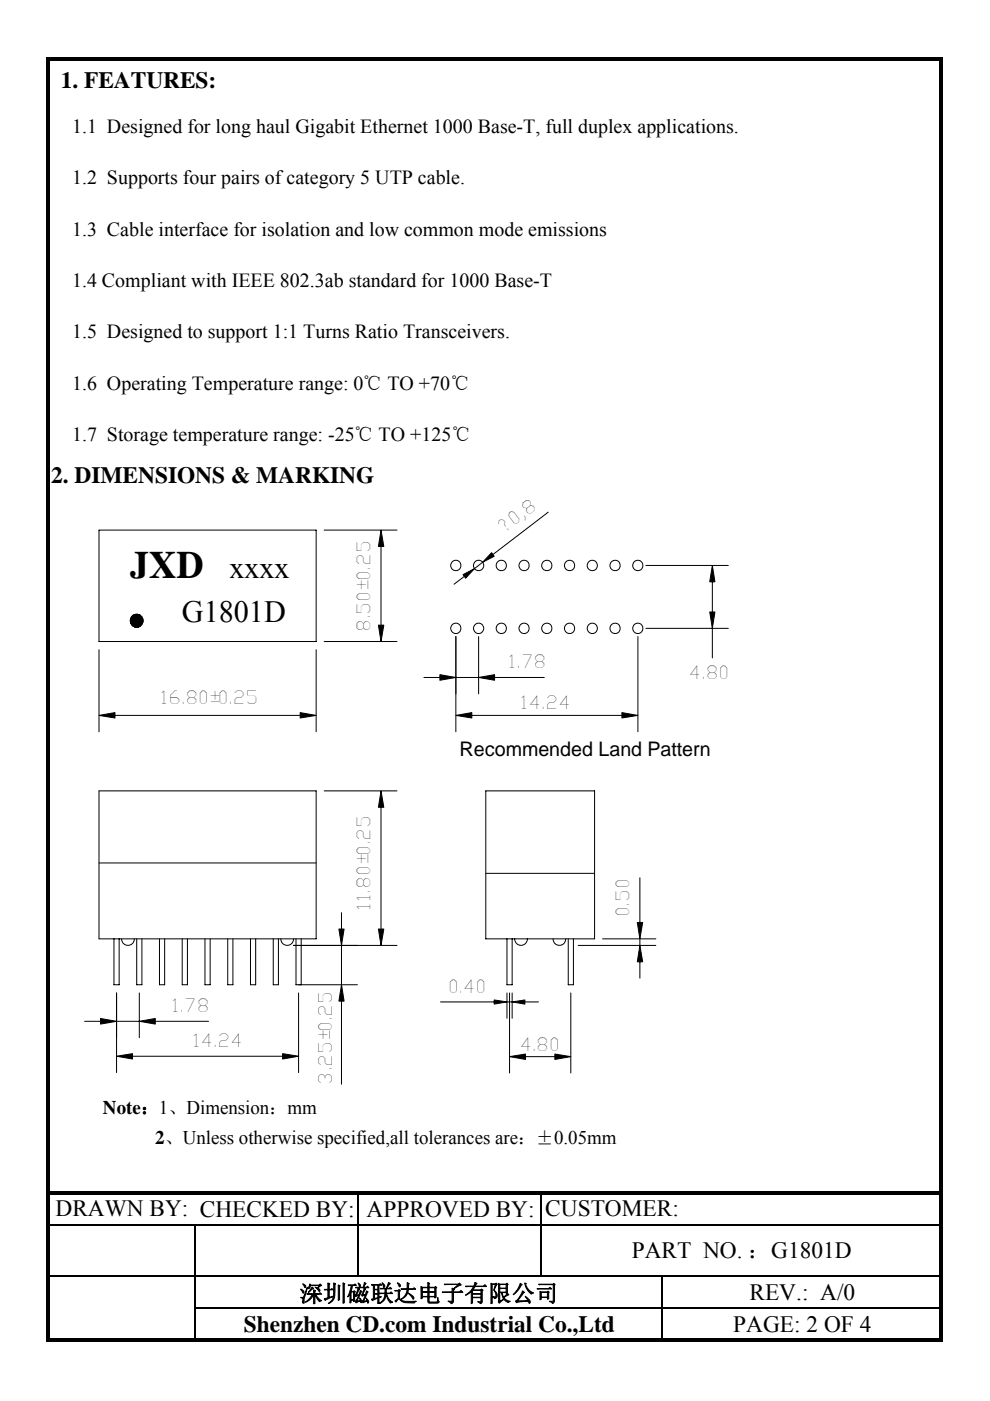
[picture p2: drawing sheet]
<svg xmlns="http://www.w3.org/2000/svg" width="210mm" height="297mm" viewBox="0 0 210 297" stroke-linecap="round" stroke-linejoin="round" font-family="sans-serif">
<path d="M10.4 12.2h189.5v.7h-189.5zM10.4 252.6h189.5v.7h-189.5zM9.7 12.2h.7v272.3h-.7zM10.4 283.8h189.5v.7h-189.5zM199.2 12.9h.7v271.6h-.7z" fill="#000"/>
<path d="M10.4 259.8h188.8M41.3 259.9v23.9M75.9 253.3v17.5M114.9 253.3v17.5M10.4 270.6h188.8M41.4 277.4h157.8M140.5 270.8v13" fill="none" stroke="#000" stroke-width=".34"/>
<g fill="#000">
<path d="M80.8 112.4l.6 3.5h-1.1zM104.3 117.2l.5 .7-2.4 1.3zM27.9 132.4l1.9 .3h-1.6zM28.2 130.5h1.6l.3 .3zM28.2 132.7l1.2 .2h-.8zM28.2 132.7h1.6l-.4 .2zM28.2 130.5l.4-.2 1.2 .2zM28.6 130.3h.8l.4 .2zM28.6 132.9h.8zM28.6 130.3h.8zM80.3 132.5h1.1l-.6 3.5zM98.2 121.8l2.4-1.2-1.8 2z"/>
<path d="M150.5 129.8h1.1l-.5 3.4zM151.1 119.9l.5 3.5h-1.1zM21 151.7l3.4-.6v1.1zM63.7 151.1l3.4 .6-3.4 .5zM93.3 143l3.4 .6-3.4 .6zM96.7 151.7l3.4-.6v1.1zM101.5 143.6l3.4-.6v1.2zM131.9 151.1l3.4 .6-3.4 .5zM80.8 167.7l.6 3.5h-1.1zM71.9 197h1.1l-.6 3.4zM80.3 197h1.1l-.6 3.4zM135.2 195.6h1.1l-.6 3.5z"/>
<path d="M21.3 215.9l3.4 .6-3.4 .6zM29.5 216.5l3.4-.6v1.2zM72.4 208.8l.6 3.5h-1.1zM104.8 212l2.7 .4-2.7 .5zM108.6 212.4l2.7-.4v.9zM135.7 200.4l.6 3.5h-1.1zM24.7 223.9l3.4-.5v1.1zM59.9 223.4l3.4 .5-3.4 .6zM108.1 224l3.4-.5v1.1zM117.7 223.5l3.4 .5-3.4 .6z"/>
</g>
<g fill="none" stroke="#000" stroke-width=".21">
<path d="M21 112.4h46.1v23.6h-46.1zM68.7 112.4h15.5M80.8 112.4l.6 3.5h-1.1zM80.8 115.9v16.6M102.4 119.2l-1.7 1.4M104.3 117.2l.5 .7-2.4 1.3zM116.3 108.6l-11.7 9M137 119.9h17.5M151.1 119.9l.5 3.5h-1.1zM21 137.8v17.4M27.6 131.6l2.7 .4h-2.6zM27.6 131.6h2.8l-.1 .4z"/>
<path d="M27.7 131.2l2.7 .4h-2.8zM27.7 131.2h2.6l.1 .4zM27.7 132l2.4 .4h-2.2zM27.7 132h2.6l-.2 .4zM27.9 130.8l.3-.3 1.9 .3zM27.9 130.8l2.4 .4h-2.6zM27.9 130.8h2.2l.2 .4zM27.9 132.4l1.9 .3h-1.6zM27.9 132.4h2.2l-.3 .3zM28.2 130.5l.4-.2 1.2 .2zM28.2 130.5h1.6l.3 .3zM28.2 132.7l1.2 .2h-.8z"/>
<path d="M28.2 132.7h1.6l-.4 .2zM28.6 130.3h.8zM28.6 130.3h.8l.4 .2zM28.6 132.9h.8zM67.1 137.8v17.4M68.7 136h15.5M80.3 132.5h1.1l-.6 3.5zM96.7 135v20.2M98.2 121.8l2.4-1.2-1.8 2zM98.5 122.2l-2.2 1.7M101.5 135v12.1M135.3 135v20.2"/>
<path d="M137 133.2h17.5M150.5 129.8h1.1l-.5 3.4zM151.1 123.4v6.4M151.1 133.2v6.3M21 151.7l3.4-.6v1.1zM24.4 151.7h39.3M63.7 151.1l3.4 .6-3.4 .5zM89.9 143.6h3.4M93.3 143l3.4 .6-3.4 .6zM96.7 151.7l3.4-.6v1.1zM96.7 143.6h5.4M100.1 151.7h31.8"/>
<path d="M101.5 143.6l3.4-.6v1.2zM104.9 143.6h10.5M131.9 151.1l3.4 .6-3.4 .5zM21 167.7h46.1v31.4h-46.1zM68.7 167.7h15.5M80.8 167.7l.6 3.5h-1.1zM80.8 171.2v25.8M103 167.7h23.1v31.4h-23.1zM21 183h46.1M24.2 199.1v9.7h1.1v-9.7M25.8 199.1a1.36 1.36 0 0 0 1.3 1.3 1.36 1.36 0 0 0 1.4-1.3M29 199.1v9.7h1.1v-9.7"/>
<path d="M33.8 199.1v9.7h1.1v-9.7M38.7 199.1v9.7h1.1v-9.7M43.5 199.1v9.7h1.1v-9.7M48.3 199.1v9.7h1.1v-9.7M53.1 199.1v9.7h1.1v-9.7M58 199.1v9.7h1.1v-9.7M59.6 199.1a1.36 1.36 0 0 0 1.3 1.3 1.36 1.36 0 0 0 1.4-1.3M62.8 199.1v9.7h13M63.9 199.1v9.7M71.9 197h1.1l-.6 3.4zM72.4 193.5v3.5M80.3 197h1.1l-.6 3.4z"/>
<path d="M103 185.2h23.1M107.5 199.1v9.7h1.1v-9.7M109.1 199.1a1.38 1.38 0 0 0 1.4 1.3 1.38 1.38 0 0 0 1.4-1.3M117.3 199.1a1.33 1.33 0 0 0 1.3 1.3 1.33 1.33 0 0 0 1.4-1.3M120.5 199.1v9.7h1.1v-9.7M127.8 199.1h11.3M135.2 195.6h1.1l-.6 3.5zM135.7 186.1v9.5M135.7 199.1v1.3M17.9 216.5h3.4M21.3 215.9l3.4 .6-3.4 .6zM24.7 216.5h4.8"/>
<path d="M24.7 210.5v16.9M29.5 216.5l3.4-.6v1.2zM29.5 210.5v9.5M32.9 216.5h11.3M62.2 200.4h22M63.3 210.5v16.9M72.4 208.8l.6 3.5h-1.1zM72.4 200.4v8.4M72.4 212.3v17.6M93.4 212.4h11.4M104.8 212l2.7 .4-2.7 .5zM107.5 212.4h1.1"/>
<path d="M107.5 210.5v5.4M108.1 210.5v17M108.6 212.4l2.7-.4v.9zM108.6 210.5v5.4M111.3 212.4h2.9M121.1 210.5v17M122.6 200.4h16.5M135.7 200.4l.6 3.5h-1.1zM135.7 203.9v3.5M24.7 223.9l3.4-.5v1.1zM28.1 223.9h31.8M59.9 223.4l3.4 .5-3.4 .6z"/>
<path d="M108.1 224l3.4-.5v1.1zM111.5 224h6.2M117.7 223.5l3.4 .5-3.4 .6z"/>
<circle cx="96.7" cy="119.9" r="1.09"/>
<circle cx="101.5" cy="119.9" r="1.1"/>
<circle cx="106.3" cy="119.9" r="1.09"/>
<circle cx="111.1" cy="119.9" r="1.09"/>
<circle cx="116" cy="119.9" r="1.09"/>
<circle cx="120.8" cy="119.9" r="1.09"/>
<circle cx="125.6" cy="119.9" r="1.09"/>
<circle cx="130.4" cy="119.9" r="1.09"/>
<circle cx="135.3" cy="119.9" r="1.09"/>
<circle cx="29" cy="131.6" r="1.38"/>
<circle cx="96.7" cy="133.2" r="1.09"/>
<circle cx="101.5" cy="133.2" r="1.1"/>
<circle cx="106.3" cy="133.2" r="1.09"/>
<circle cx="111.1" cy="133.2" r="1.09"/>
<circle cx="116" cy="133.2" r="1.09"/>
<circle cx="120.8" cy="133.2" r="1.09"/>
<circle cx="125.6" cy="133.2" r="1.09"/>
<circle cx="130.4" cy="133.2" r="1.09"/>
<circle cx="135.3" cy="133.2" r="1.09"/>
</g>
<path d="M27.9 130.6h2.2M27.9 132.6h2.2" fill="none" stroke="#000" stroke-width=".3"/>
<path d="M27.6 131.4h2.8M27.6 131.8h2.8M27.7 131h2.6" fill="none" stroke="#000" stroke-width=".42"/>
<path d="M27.7 132.2h2.6" fill="none" stroke="#000" stroke-width=".38"/>
<text font-size="8.2" x="27.6" y="122.5">JXD</text>
<g font-size="6.6">
<text x="48.7" y="122.5">xxxx</text>
<text x="38.6" y="131.8">G1801D</text>
</g>
<g font-size="5">
<text x="12.9" y="18.7">1. FEATURES:</text>
<text x="10.9" y="102.4">2. DIMENSIONS &amp; MARKING</text>
<text x="11.8" y="257.9">DRAWN BY: CHECKED BY: APPROVED BY:</text>
<text x="115.7" y="257.9">CUSTOMER:</text>
<text x="134" y="266.7">PART NO. ：G1801D</text>
<text x="63.5" y="275.9">深圳磁联达电子有限公司</text>
<text x="159" y="275.7">REV.: A/0</text>
<text x="51.7" y="282.4">Shenzhen CD.com Industrial Co.,Ltd</text>
<text x="155.5" y="282.4">PAGE: 2 OF 4</text>
</g>
<text font-size="4.3" x="97.5" y="160.2">Recommended Land Pattern</text>
<g font-size="4.2">
<text x="15.3" y="28.3">1.1 Designed for long haul Gigabit Ethernet 1000 Base-T, full duplex applications.</text>
<text x="15.3" y="39.1">1.2 Supports four pairs of category 5 UTP cable.</text>
<text x="15.3" y="50">1.3 Cable interface for isolation and low common mode emissions</text>
<text x="15.3" y="60.8">1.4 Compliant with IEEE 802.3ab standard for 1000 Base-T</text>
<text x="15.3" y="71.6">1.5 Designed to support 1:1 Turns Ratio Transceivers.</text>
<text x="15.3" y="82.6">1.6 Operating Temperature range: 0℃ TO +70℃</text>
<text x="15.3" y="93.4">1.7 Storage temperature range: -25℃ TO +125℃</text>
</g>
<g font-size="4.1">
<text x="21.8" y="236.1">Note：1、Dimension：mm</text>
<text x="32.9" y="242.6">2、Unless otherwise specified,all tolerances are：±0.05mm</text>
</g>
<g font-size="3.9">
<text x="106.8" y="113.2" transform="rotate(-37 106.8 113.2)">?0,8</text>
<text x="78.5" y="134" transform="rotate(-90 78.5 134)">8.50±0.25</text>
<text x="107.7" y="141.6">1.78</text>
<text x="146" y="144">4.80</text>
<text x="33.9" y="149.4">16.80±0.25</text>
<text x="110.3" y="150.4">14.24</text>
<text x="78.5" y="193.2" transform="rotate(-90 78.5 193.2)">11.80±0.25</text>
<text x="133.4" y="194.5" transform="rotate(-90 133.4 194.5)">0.50</text>
<text x="36.3" y="214.5">1.78</text>
<text x="95" y="210.5">0.40</text>
<text x="40.7" y="222">14.24</text>
<text x="110.2" y="222.8">4.80</text>
<text x="70.4" y="230" transform="rotate(-90 70.4 230)">3.25±0.25</text>
</g>
</svg>
